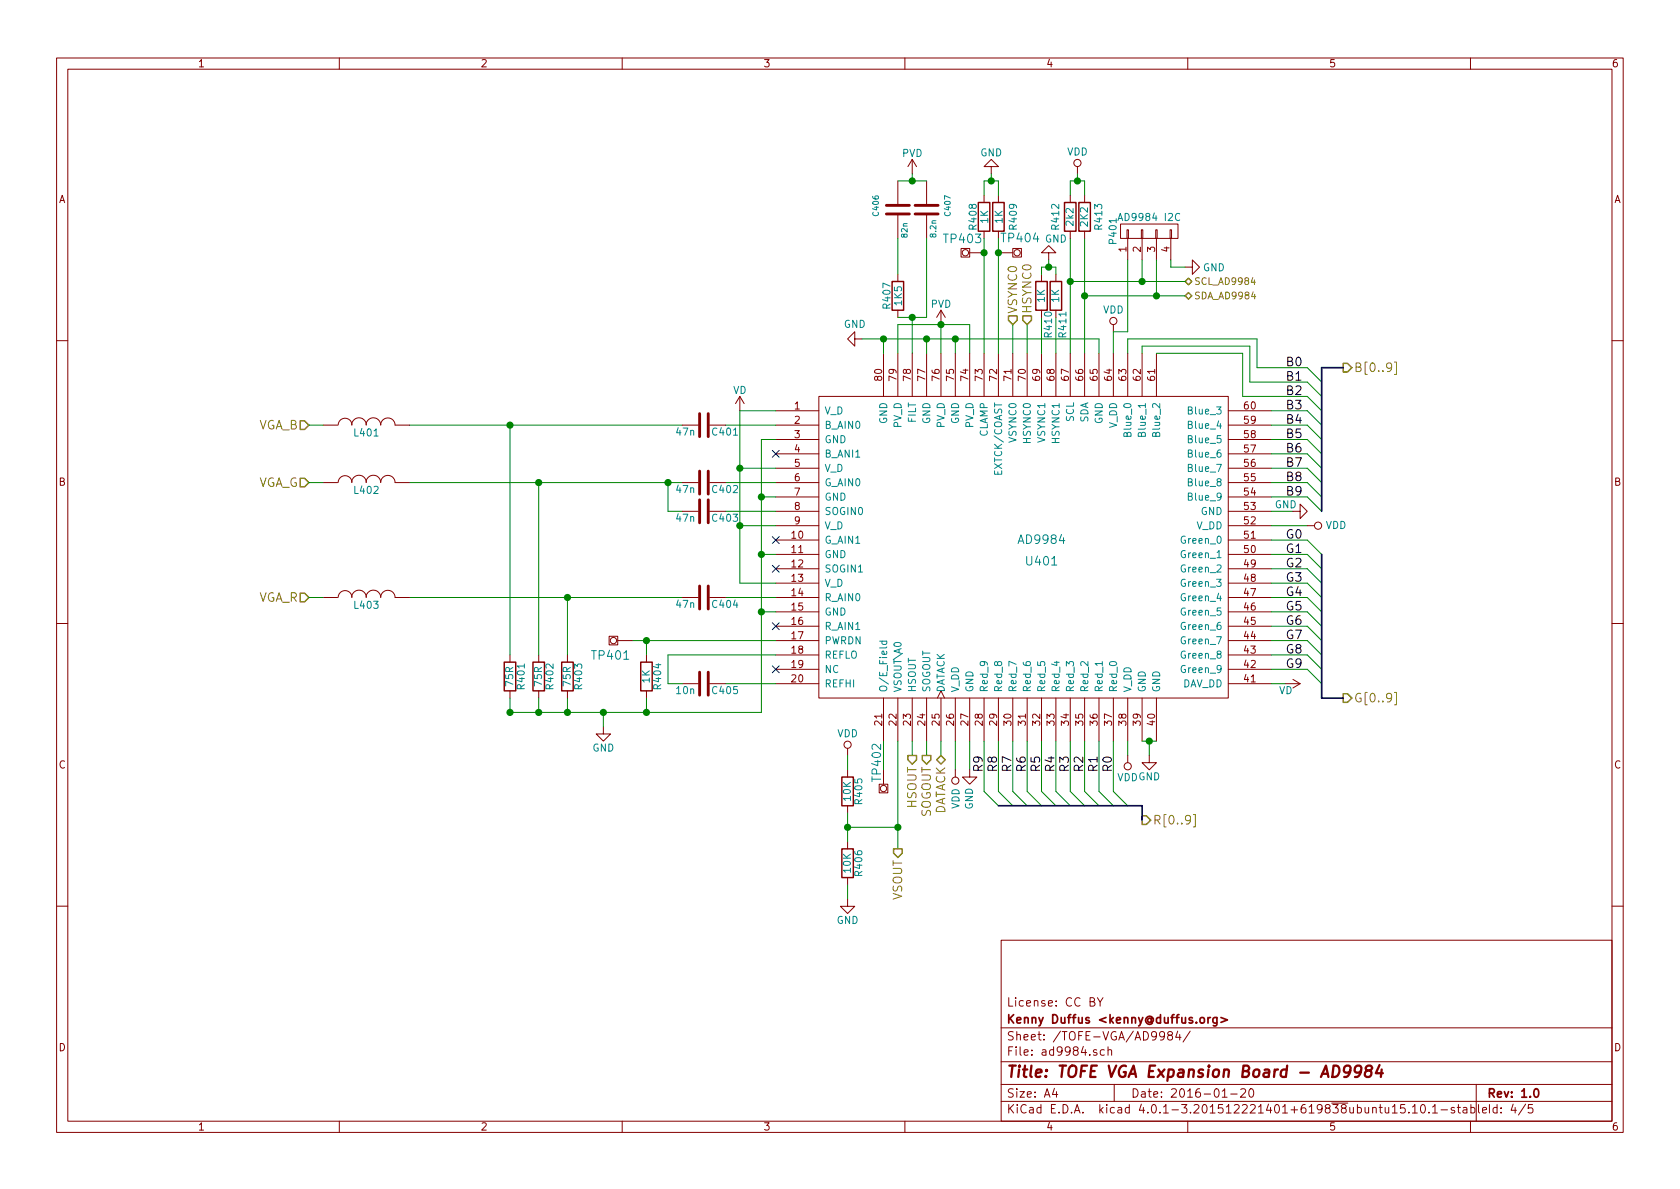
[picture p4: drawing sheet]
EESchema Schematic File Version 2
LIBS:power
LIBS:device
LIBS:transistors
LIBS:conn
LIBS:linear
LIBS:regul
LIBS:74xx
LIBS:cmos4000
LIBS:adc-dac
LIBS:memory
LIBS:xilinx
LIBS:TOFE
LIBS:EEPROM
LIBS:TOFE-VGA-cache
LIBS:analog-devices2
LIBS:vmodvga
LIBS:testpoint
LIBS:ad9984-power
LIBS:3-rca
EELAYER 25 0
EELAYER END
$Descr A4 11693 8268
encoding utf-8
Sheet 4 5
Title "TOFE VGA Expansion Board - AD9984"
Date "2016-01-20"
Rev "1.0"
Comp "Kenny Duffus <kenny@duffus.org>"
Comment1 "License: CC BY"
Comment2 ""
Comment3 ""
Comment4 ""
$EndDescr
$Comp
L AD9984 U401
U 1 1
P 7150 3800
F 0 "U401" H 7250 3700 60  0000 C CNN
F 1 "AD9984" H 7250 3850 60  0000 C CNN
F 2 "analog-devices2:analog-devices2-LQFP80" H 6350 4050 60  0001 C CNN
F 3 "~" H 6350 4050 60  0000 C CNN
	1    7150 3800
	1    0    0    -1  
$EndComp
$Comp
L C-RESCUE-vgaExp C406
U 1 1
P 6250 1450
F 0 "C406" V 6100 1400 40  0000 L CNN
F 1 "82n" V 6300 1250 40  0000 L CNN
F 2 "Resistors_SMD:R_0805_HandSoldering" H 6288 1300 30  0001 C CNN
F 3 "~" H 6250 1450 60  0000 C CNN
	1    6250 1450
	1    0    0    -1  
$EndComp
$Comp
L C-RESCUE-vgaExp C407
U 1 1
P 6450 1450
F 0 "C407" V 6600 1400 40  0000 L CNN
F 1 "8.2n" V 6500 1250 40  0000 L CNN
F 2 "Resistors_SMD:R_0805_HandSoldering" H 6488 1300 30  0001 C CNN
F 3 "~" H 6450 1450 60  0000 C CNN
	1    6450 1450
	1    0    0    -1  
$EndComp
NoConn ~ 5400 4650
Text Label 6850 5250 3    60   ~ 0
R9
Text Label 6950 5250 3    60   ~ 0
R8
Text Label 7050 5250 3    60   ~ 0
R7
Text Label 7150 5250 3    60   ~ 0
R6
Text Label 7250 5250 3    60   ~ 0
R5
Text Label 7350 5250 3    60   ~ 0
R4
Text Label 7450 5250 3    60   ~ 0
R3
Text Label 7550 5250 3    60   ~ 0
R2
Text Label 7650 5250 3    60   ~ 0
R1
Text Label 7750 5250 3    60   ~ 0
R0
Text Label 8950 2550 0    60   ~ 0
B0
Text Label 8950 2650 0    60   ~ 0
B1
Text Label 8950 2750 0    60   ~ 0
B2
Text Label 8950 2850 0    60   ~ 0
B3
Text Label 8950 2950 0    60   ~ 0
B4
Text Label 8950 3050 0    60   ~ 0
B5
Text Label 8950 3150 0    60   ~ 0
B6
Text Label 8950 3250 0    60   ~ 0
B7
Text Label 8950 3350 0    60   ~ 0
B8
Text Label 8950 3450 0    60   ~ 0
B9
Text Label 8950 3750 0    60   ~ 0
G0
Text Label 8950 3850 0    60   ~ 0
G1
Text Label 8950 3950 0    60   ~ 0
G2
Text Label 8950 4050 0    60   ~ 0
G3
Text Label 8950 4150 0    60   ~ 0
G4
Text Label 8950 4250 0    60   ~ 0
G5
Text Label 8950 4350 0    60   ~ 0
G6
Text Label 8950 4450 0    60   ~ 0
G7
Text Label 8950 4550 0    60   ~ 0
G8
Text Label 8950 4650 0    60   ~ 0
G9
Entry Wire Line
	9100 2550 9200 2650
Entry Wire Line
	9100 2650 9200 2750
Entry Wire Line
	9100 2750 9200 2850
Entry Wire Line
	9100 2850 9200 2950
Entry Wire Line
	9100 2950 9200 3050
Entry Wire Line
	9100 3050 9200 3150
Entry Wire Line
	9100 3150 9200 3250
Entry Wire Line
	9100 3250 9200 3350
Entry Wire Line
	9100 3350 9200 3450
Entry Wire Line
	9100 3450 9200 3550
Text HLabel 9350 2550 2    60   Output ~ 0
B[0..9]
Entry Wire Line
	9100 3750 9200 3850
Entry Wire Line
	9100 3850 9200 3950
Entry Wire Line
	9100 3950 9200 4050
Entry Wire Line
	9100 4050 9200 4150
Entry Wire Line
	9100 4150 9200 4250
Entry Wire Line
	9100 4250 9200 4350
Entry Wire Line
	9100 4350 9200 4450
Entry Wire Line
	9100 4450 9200 4550
Entry Wire Line
	9100 4550 9200 4650
Entry Wire Line
	9100 4650 9200 4750
Text HLabel 9350 4850 2    60   Output ~ 0
G[0..9]
Entry Wire Line
	6850 5500 6950 5600
Entry Wire Line
	6950 5500 7050 5600
Entry Wire Line
	7050 5500 7150 5600
Entry Wire Line
	7150 5500 7250 5600
Entry Wire Line
	7250 5500 7350 5600
Entry Wire Line
	7350 5500 7450 5600
Entry Wire Line
	7450 5500 7550 5600
Entry Wire Line
	7550 5500 7650 5600
Entry Wire Line
	7650 5500 7750 5600
Entry Wire Line
	7750 5500 7850 5600
Text HLabel 7950 5700 2    60   Output ~ 0
R[0..9]
$Comp
L GND #PWR022
U 1 1
P 4200 5050
F 0 "#PWR022" H 4200 4800 50  0001 C CNN
F 1 "GND" H 4200 4900 50  0000 C CNN
F 2 "" H 4200 5050 60  0000 C CNN
F 3 "" H 4200 5050 60  0000 C CNN
	1    4200 5050
	1    0    0    -1  
$EndComp
Wire Wire Line
	8050 2450 8650 2450
Wire Wire Line
	8650 2450 8650 2750
Wire Wire Line
	8650 2750 9100 2750
Wire Wire Line
	7950 2450 7950 2400
Wire Wire Line
	7950 2400 8700 2400
Wire Wire Line
	8700 2400 8700 2650
Wire Wire Line
	8700 2650 9100 2650
Wire Wire Line
	7850 2450 7850 2350
Wire Wire Line
	7850 2350 8750 2350
Wire Wire Line
	8750 2350 8750 2550
Wire Wire Line
	8750 2550 9100 2550
Wire Wire Line
	7450 1650 7450 2450
Wire Wire Line
	7550 1650 7550 2450
Wire Wire Line
	6150 2350 6150 2450
Wire Wire Line
	6450 2350 6450 2450
Wire Wire Line
	6650 2350 6650 2450
Wire Wire Line
	6250 2250 6250 2450
Wire Wire Line
	6550 2250 6550 2450
Wire Wire Line
	6750 2250 6750 2450
Wire Wire Line
	7650 2350 7650 2450
Wire Wire Line
	7750 2300 7750 2450
Wire Wire Line
	8850 3650 9100 3650
Wire Wire Line
	7750 5150 7750 5500
Wire Wire Line
	7650 5150 7650 5500
Wire Wire Line
	7550 5150 7550 5500
Wire Wire Line
	7450 5150 7450 5500
Wire Wire Line
	7350 5150 7350 5500
Wire Wire Line
	7250 5150 7250 5500
Wire Wire Line
	7150 5150 7150 5500
Wire Wire Line
	7050 5150 7050 5500
Wire Wire Line
	6950 5150 6950 5500
Wire Wire Line
	6850 5150 6850 5500
Wire Wire Line
	6550 5150 6550 5250
Wire Wire Line
	6450 5150 6450 5250
Wire Wire Line
	6350 5150 6350 5250
Wire Wire Line
	6250 5150 6250 5900
Wire Wire Line
	6750 5150 6750 5350
Wire Wire Line
	7850 5150 7850 5250
Wire Wire Line
	7950 5150 8050 5150
Wire Wire Line
	8000 5150 8000 5250
Connection ~ 8000 5150
Wire Wire Line
	5900 5750 6250 5750
Connection ~ 5900 5750
Wire Wire Line
	5050 2950 5400 2950
Wire Wire Line
	5150 2850 5400 2850
Wire Wire Line
	5300 3050 5400 3050
Wire Wire Line
	5050 3350 5400 3350
Wire Wire Line
	5050 3550 5400 3550
Wire Wire Line
	5050 4150 5400 4150
Wire Wire Line
	5150 3250 5400 3250
Wire Wire Line
	5300 3450 5400 3450
Wire Wire Line
	5150 3650 5400 3650
Wire Wire Line
	5300 3850 5400 3850
Wire Wire Line
	5150 4050 5400 4050
Wire Wire Line
	5300 4250 5400 4250
Wire Wire Line
	4400 4450 5400 4450
Wire Wire Line
	5050 4750 5400 4750
Wire Wire Line
	4500 4450 4500 4550
Connection ~ 4500 4450
Wire Wire Line
	2850 3350 4750 3350
Wire Wire Line
	8850 2850 9100 2850
Wire Wire Line
	8850 2950 9100 2950
Wire Wire Line
	8850 3050 9100 3050
Wire Wire Line
	8850 3150 9100 3150
Wire Wire Line
	8850 3250 9100 3250
Wire Wire Line
	8850 3350 9100 3350
Wire Wire Line
	8850 3450 9100 3450
Wire Wire Line
	8850 3750 9100 3750
Wire Wire Line
	8850 3850 9100 3850
Wire Wire Line
	8850 3950 9100 3950
Wire Wire Line
	8850 4050 9100 4050
Wire Wire Line
	8850 4150 9100 4150
Wire Wire Line
	8850 4250 9100 4250
Wire Wire Line
	8850 4350 9100 4350
Wire Wire Line
	8850 4450 9100 4450
Wire Wire Line
	8850 4550 9100 4550
Wire Wire Line
	8850 4650 9100 4650
Wire Wire Line
	6650 5150 6650 5350
Wire Wire Line
	8950 4750 8850 4750
Wire Wire Line
	8850 3550 9000 3550
Connection ~ 6250 5750
Wire Wire Line
	7250 2200 7250 2450
Wire Wire Line
	7350 2200 7350 2450
Wire Wire Line
	2850 4150 4750 4150
Wire Wire Line
	2850 2950 4750 2950
Wire Bus Line
	9200 3550 9200 2550
Wire Bus Line
	9200 2550 9350 2550
Wire Bus Line
	9200 3850 9200 4850
Wire Bus Line
	9200 4850 9350 4850
Wire Bus Line
	6950 5600 7950 5600
Wire Bus Line
	7950 5600 7950 5700
Text HLabel 2150 2950 0    60   Input ~ 0
VGA_B
Text HLabel 2150 3350 0    60   Input ~ 0
VGA_G
Text HLabel 2150 4150 0    60   Input ~ 0
VGA_R
$Comp
L VDD #PWR023
U 1 1
P 7500 1200
F 0 "#PWR023" H 7500 1050 50  0001 C CNN
F 1 "VDD" H 7500 1350 50  0000 C CNN
F 2 "" H 7500 1200 60  0000 C CNN
F 3 "" H 7500 1200 60  0000 C CNN
	1    7500 1200
	1    0    0    -1  
$EndComp
$Comp
L VDD #PWR024
U 1 1
P 7750 2300
F 0 "#PWR024" H 7750 2150 50  0001 C CNN
F 1 "VDD" H 7750 2450 50  0000 C CNN
F 2 "" H 7750 2300 60  0000 C CNN
F 3 "" H 7750 2300 60  0000 C CNN
	1    7750 2300
	1    0    0    -1  
$EndComp
$Comp
L VDD #PWR025
U 1 1
P 9100 3650
F 0 "#PWR025" H 9100 3500 50  0001 C CNN
F 1 "VDD" V 9100 3850 50  0000 C CNN
F 2 "" H 9100 3650 60  0000 C CNN
F 3 "" H 9100 3650 60  0000 C CNN
	1    9100 3650
	0    1    1    0   
$EndComp
$Comp
L VDD #PWR026
U 1 1
P 7850 5250
F 0 "#PWR026" H 7850 5100 50  0001 C CNN
F 1 "VDD" H 7850 5400 50  0000 C CNN
F 2 "" H 7850 5250 60  0000 C CNN
F 3 "" H 7850 5250 60  0000 C CNN
	1    7850 5250
	-1   0    0    1   
$EndComp
$Comp
L VDD #PWR027
U 1 1
P 6650 5350
F 0 "#PWR027" H 6650 5200 50  0001 C CNN
F 1 "VDD" V 6650 5550 50  0000 C CNN
F 2 "" H 6650 5350 60  0000 C CNN
F 3 "" H 6650 5350 60  0000 C CNN
	1    6650 5350
	-1   0    0    1   
$EndComp
$Comp
L VDD #PWR028
U 1 1
P 5900 5250
F 0 "#PWR028" H 5900 5100 50  0001 C CNN
F 1 "VDD" H 5900 5400 50  0000 C CNN
F 2 "" H 5900 5250 60  0000 C CNN
F 3 "" H 5900 5250 60  0000 C CNN
	1    5900 5250
	1    0    0    -1  
$EndComp
$Comp
L VD #PWR029
U 1 1
P 5150 2850
F 0 "#PWR029" H 5150 2700 50  0001 C CNN
F 1 "VD" H 5150 2990 50  0000 C CNN
F 2 "" H 5150 2850 60  0000 C CNN
F 3 "" H 5150 2850 60  0000 C CNN
	1    5150 2850
	1    0    0    -1  
$EndComp
Wire Wire Line
	5150 2850 5150 4050
Connection ~ 5150 3250
Connection ~ 5150 3650
Connection ~ 5300 4250
Connection ~ 5300 3850
Connection ~ 5300 3450
Wire Wire Line
	4200 5050 4200 4950
Connection ~ 4200 4950
$Comp
L R R405
U 1 1
P 5900 5500
F 0 "R405" V 5980 5500 50  0000 C CNN
F 1 "10K" V 5900 5500 50  0000 C CNN
F 2 "Resistors_SMD:R_0805_HandSoldering" V 5830 5500 30  0001 C CNN
F 3 "" H 5900 5500 30  0000 C CNN
	1    5900 5500
	1    0    0    -1  
$EndComp
$Comp
L R R406
U 1 1
P 5900 6000
F 0 "R406" V 5980 6000 50  0000 C CNN
F 1 "10K" V 5900 6000 50  0000 C CNN
F 2 "Resistors_SMD:R_0805_HandSoldering" V 5830 6000 30  0001 C CNN
F 3 "" H 5900 6000 30  0000 C CNN
	1    5900 6000
	1    0    0    -1  
$EndComp
Wire Wire Line
	5900 6150 5900 6250
$Comp
L GND #PWR030
U 1 1
P 5900 6250
F 0 "#PWR030" H 5900 6000 50  0001 C CNN
F 1 "GND" H 5900 6100 50  0000 C CNN
F 2 "" H 5900 6250 60  0000 C CNN
F 3 "" H 5900 6250 60  0000 C CNN
	1    5900 6250
	1    0    0    -1  
$EndComp
Wire Wire Line
	5900 5650 5900 5850
Wire Wire Line
	5900 5350 5900 5250
$Comp
L R R404
U 1 1
P 4500 4700
F 0 "R404" V 4580 4700 50  0000 C CNN
F 1 "1K" V 4500 4700 50  0000 C CNN
F 2 "Resistors_SMD:R_0805_HandSoldering" V 4430 4700 30  0001 C CNN
F 3 "" H 4500 4700 30  0000 C CNN
	1    4500 4700
	1    0    0    -1  
$EndComp
$Comp
L R R401
U 1 1
P 3550 4700
F 0 "R401" V 3630 4700 50  0000 C CNN
F 1 "75R" V 3550 4700 50  0000 C CNN
F 2 "Resistors_SMD:R_0805_HandSoldering" V 3480 4700 30  0001 C CNN
F 3 "" H 3550 4700 30  0000 C CNN
	1    3550 4700
	1    0    0    -1  
$EndComp
$Comp
L R R402
U 1 1
P 3750 4700
F 0 "R402" V 3830 4700 50  0000 C CNN
F 1 "75R" V 3750 4700 50  0000 C CNN
F 2 "Resistors_SMD:R_0805_HandSoldering" V 3680 4700 30  0001 C CNN
F 3 "" H 3750 4700 30  0000 C CNN
	1    3750 4700
	1    0    0    -1  
$EndComp
Wire Wire Line
	5300 4950 5300 3050
Wire Wire Line
	3550 4850 3550 4950
Connection ~ 3550 4950
Wire Wire Line
	3750 4850 3750 4950
Connection ~ 3750 4950
$Comp
L GND #PWR031
U 1 1
P 6750 5350
F 0 "#PWR031" H 6750 5100 50  0001 C CNN
F 1 "GND" V 6750 5150 50  0000 C CNN
F 2 "" H 6750 5350 60  0000 C CNN
F 3 "" H 6750 5350 60  0000 C CNN
	1    6750 5350
	1    0    0    -1  
$EndComp
$Comp
L GND #PWR032
U 1 1
P 8000 5250
F 0 "#PWR032" H 8000 5000 50  0001 C CNN
F 1 "GND" H 8000 5100 50  0000 C CNN
F 2 "" H 8000 5250 60  0000 C CNN
F 3 "" H 8000 5250 60  0000 C CNN
	1    8000 5250
	1    0    0    -1  
$EndComp
Text HLabel 6350 5250 3    60   Output ~ 0
HSOUT
Text HLabel 6450 5250 3    60   Output ~ 0
SOGOUT
Text HLabel 6550 5250 3    60   BiDi ~ 0
DATACK
$Comp
L PVD #PWR033
U 1 1
P 6550 2250
F 0 "#PWR033" H 6550 2100 50  0001 C CNN
F 1 "PVD" H 6550 2390 50  0000 C CNN
F 2 "" H 6550 2250 60  0000 C CNN
F 3 "" H 6550 2250 60  0000 C CNN
	1    6550 2250
	1    0    0    -1  
$EndComp
Wire Wire Line
	6250 2250 6750 2250
Connection ~ 6550 2250
Wire Wire Line
	6000 2350 7650 2350
Connection ~ 6450 2350
Connection ~ 6650 2350
Wire Wire Line
	7050 2450 7050 2250
Wire Wire Line
	7150 2450 7150 2250
$Comp
L GND #PWR034
U 1 1
P 6000 2350
F 0 "#PWR034" H 6000 2100 50  0001 C CNN
F 1 "GND" V 5900 2300 50  0000 C CNN
F 2 "" H 6000 2350 60  0000 C CNN
F 3 "" H 6000 2350 60  0000 C CNN
	1    6000 2350
	0    1    1    0   
$EndComp
Connection ~ 6150 2350
$Comp
L VD #PWR035
U 1 1
P 8950 4750
F 0 "#PWR035" H 8950 4600 50  0001 C CNN
F 1 "VD" V 9000 4750 50  0000 C CNN
F 2 "" H 8950 4750 60  0000 C CNN
F 3 "" H 8950 4750 60  0000 C CNN
	1    8950 4750
	0    1    1    0   
$EndComp
$Comp
L GND #PWR036
U 1 1
P 9000 3550
F 0 "#PWR036" H 9000 3300 50  0001 C CNN
F 1 "GND" V 9050 3600 50  0000 C CNN
F 2 "" H 9000 3550 60  0000 C CNN
F 3 "" H 9000 3550 60  0000 C CNN
	1    9000 3550
	0    -1   -1   0   
$EndComp
$Comp
L GND #PWR037
U 1 1
P 6900 1200
F 0 "#PWR037" H 6900 950 50  0001 C CNN
F 1 "GND" H 6900 1050 50  0000 C CNN
F 2 "" H 6900 1200 60  0000 C CNN
F 3 "" H 6900 1200 60  0000 C CNN
	1    6900 1200
	-1   0    0    1   
$EndComp
$Comp
L PVD #PWR038
U 1 1
P 6350 1200
F 0 "#PWR038" H 6350 1050 50  0001 C CNN
F 1 "PVD" H 6350 1340 50  0000 C CNN
F 2 "" H 6350 1200 60  0000 C CNN
F 3 "" H 6350 1200 60  0000 C CNN
	1    6350 1200
	1    0    0    -1  
$EndComp
Text HLabel 7050 2250 1    60   Input ~ 0
VSYNC0
Text HLabel 7150 2250 1    60   Input ~ 0
HSYNC0
$Comp
L R R412
U 1 1
P 7450 1500
F 0 "R412" V 7350 1500 50  0000 C CNN
F 1 "2k2" V 7450 1500 50  0000 C CNN
F 2 "Resistors_SMD:R_0805_HandSoldering" V 7380 1500 30  0001 C CNN
F 3 "" H 7450 1500 30  0000 C CNN
	1    7450 1500
	1    0    0    -1  
$EndComp
$Comp
L R R413
U 1 1
P 7550 1500
F 0 "R413" V 7650 1500 50  0000 C CNN
F 1 "2K2" V 7550 1500 50  0000 C CNN
F 2 "Resistors_SMD:R_0805_HandSoldering" V 7480 1500 30  0001 C CNN
F 3 "" H 7550 1500 30  0000 C CNN
	1    7550 1500
	1    0    0    -1  
$EndComp
Text HLabel 8250 2050 2    47   BiDi ~ 0
SDA_AD9984
Text HLabel 8250 1950 2    47   BiDi ~ 0
SCL_AD9984
Wire Wire Line
	7450 1950 8250 1950
Wire Wire Line
	7550 2050 8250 2050
Connection ~ 7550 2050
Connection ~ 7450 1950
Wire Wire Line
	7450 1350 7450 1250
Wire Wire Line
	7450 1250 7550 1250
Wire Wire Line
	7500 1250 7500 1200
Wire Wire Line
	7550 1250 7550 1350
Connection ~ 7500 1250
$Comp
L R R408
U 1 1
P 6850 1500
F 0 "R408" V 6930 1500 50  0000 C CNN
F 1 "1K" V 6850 1500 50  0000 C CNN
F 2 "Resistors_SMD:R_0805_HandSoldering" V 6780 1500 30  0001 C CNN
F 3 "" H 6850 1500 30  0000 C CNN
	1    6850 1500
	-1   0    0    1   
$EndComp
$Comp
L R R409
U 1 1
P 6950 1500
F 0 "R409" V 6850 1500 50  0000 C CNN
F 1 "1K" V 6950 1500 50  0000 C CNN
F 2 "Resistors_SMD:R_0805_HandSoldering" V 6880 1500 30  0001 C CNN
F 3 "" H 6950 1500 30  0000 C CNN
	1    6950 1500
	-1   0    0    1   
$EndComp
Wire Wire Line
	6850 1350 6850 1250
Wire Wire Line
	6850 1250 6950 1250
Wire Wire Line
	6900 1250 6900 1200
Wire Wire Line
	6950 1250 6950 1350
Connection ~ 6900 1250
Wire Wire Line
	6850 1650 6850 2450
Wire Wire Line
	6950 1650 6950 2450
$Comp
L R R407
U 1 1
P 6250 2050
F 0 "R407" V 6330 2050 50  0000 C CNN
F 1 "1K5" V 6250 2050 50  0000 C CNN
F 2 "Resistors_SMD:R_0805_HandSoldering" V 6180 2050 30  0001 C CNN
F 3 "" H 6250 2050 30  0000 C CNN
	1    6250 2050
	-1   0    0    1   
$EndComp
Wire Wire Line
	6350 2450 6350 2200
Wire Wire Line
	6450 2200 6250 2200
Wire Wire Line
	6450 1650 6450 2200
Connection ~ 6350 2200
Wire Wire Line
	6250 1650 6250 1900
Wire Wire Line
	6250 1250 6450 1250
Wire Wire Line
	6350 1250 6350 1200
Connection ~ 6350 1250
$Comp
L INDUCTOR L401
U 1 1
P 2550 2950
F 0 "L401" V 2500 2950 50  0000 C CNN
F 1 "FERRITE" V 2650 2950 50  0001 C CNN
F 2 "Resistors_SMD:R_0805_HandSoldering" H 2550 2950 60  0001 C CNN
F 3 "" H 2550 2950 60  0000 C CNN
	1    2550 2950
	0    -1   -1   0   
$EndComp
$Comp
L INDUCTOR L403
U 1 1
P 2550 4150
F 0 "L403" V 2500 4150 50  0000 C CNN
F 1 "FERRITE" V 2650 4150 50  0001 C CNN
F 2 "Resistors_SMD:R_0805_HandSoldering" H 2550 4150 60  0001 C CNN
F 3 "" H 2550 4150 60  0000 C CNN
	1    2550 4150
	0    -1   -1   0   
$EndComp
$Comp
L INDUCTOR L402
U 1 1
P 2550 3350
F 0 "L402" V 2500 3350 50  0000 C CNN
F 1 "FERRITE" V 2650 3350 50  0001 C CNN
F 2 "Resistors_SMD:R_0805_HandSoldering" H 2550 3350 60  0001 C CNN
F 3 "" H 2550 3350 60  0000 C CNN
	1    2550 3350
	0    -1   -1   0   
$EndComp
Wire Wire Line
	2150 2950 2250 2950
Wire Wire Line
	2250 3350 2150 3350
Wire Wire Line
	2150 4150 2250 4150
Text HLabel 6250 5900 3    60   Output ~ 0
VSOUT
$Comp
L TESTPOINT TP402
U 1 1
P 6150 5350
F 0 "TP402" V 6200 5300 60  0000 C CNN
F 1 "TESTPOINT" H 6150 5300 60  0001 C CNN
F 2 "SMD_Packages:1Pin" H 6150 5350 60  0001 C CNN
F 3 "" H 6150 5350 60  0000 C CNN
	1    6150 5350
	-1   0    0    1   
$EndComp
$Comp
L TESTPOINT TP401
U 1 1
P 4400 4450
F 0 "TP401" V 4300 4600 60  0000 C CNN
F 1 "TESTPOINT" H 4400 4400 60  0001 C CNN
F 2 "SMD_Packages:1Pin" H 4400 4450 60  0001 C CNN
F 3 "" H 4400 4450 60  0000 C CNN
	1    4400 4450
	0    -1   -1   0   
$EndComp
Wire Wire Line
	6150 5350 6150 5150
$Comp
L TESTPOINT TP404
U 1 1
P 6950 1750
F 0 "TP404" V 6850 1900 60  0000 C CNN
F 1 "TESTPOINT" H 6950 1700 60  0001 C CNN
F 2 "SMD_Packages:1Pin" H 6950 1750 60  0001 C CNN
F 3 "" H 6950 1750 60  0000 C CNN
	1    6950 1750
	0    1    1    0   
$EndComp
$Comp
L TESTPOINT TP403
U 1 1
P 6850 1750
F 0 "TP403" V 6950 1900 60  0000 C CNN
F 1 "TESTPOINT" H 6850 1700 60  0001 C CNN
F 2 "SMD_Packages:1Pin" H 6850 1750 60  0001 C CNN
F 3 "" H 6850 1750 60  0000 C CNN
	1    6850 1750
	0    -1   -1   0   
$EndComp
Connection ~ 6850 1750
Connection ~ 6950 1750
$Comp
L R R410
U 1 1
P 7250 2050
F 0 "R410" V 7300 1850 50  0000 C CNN
F 1 "1K" V 7250 2050 50  0000 C CNN
F 2 "Resistors_SMD:R_0805_HandSoldering" V 7180 2050 30  0001 C CNN
F 3 "" H 7250 2050 30  0000 C CNN
	1    7250 2050
	1    0    0    -1  
$EndComp
$Comp
L R R411
U 1 1
P 7350 2050
F 0 "R411" V 7400 1850 50  0000 C CNN
F 1 "1K" V 7350 2050 50  0000 C CNN
F 2 "Resistors_SMD:R_0805_HandSoldering" V 7280 2050 30  0001 C CNN
F 3 "" H 7350 2050 30  0000 C CNN
	1    7350 2050
	1    0    0    -1  
$EndComp
$Comp
L GND #PWR039
U 1 1
P 7300 1800
F 0 "#PWR039" H 7300 1550 50  0001 C CNN
F 1 "GND" H 7250 1650 50  0000 C CNN
F 2 "" H 7300 1800 60  0000 C CNN
F 3 "" H 7300 1800 60  0000 C CNN
	1    7300 1800
	-1   0    0    1   
$EndComp
Wire Wire Line
	7250 1900 7250 1850
Wire Wire Line
	7250 1850 7350 1850
Wire Wire Line
	7300 1850 7300 1800
Wire Wire Line
	7350 1850 7350 1900
Connection ~ 7300 1850
$Comp
L C C405
U 1 1
P 4900 4750
F 0 "C405" V 4950 4800 50  0000 L CNN
F 1 "10n" V 4950 4550 50  0000 L CNN
F 2 "Resistors_SMD:R_0805_HandSoldering" H 4938 4600 30  0001 C CNN
F 3 "" H 4900 4750 60  0000 C CNN
	1    4900 4750
	0    1    1    0   
$EndComp
$Comp
L C C404
U 1 1
P 4900 4150
F 0 "C404" V 4950 4200 50  0000 L CNN
F 1 "47n" V 4950 3950 50  0000 L CNN
F 2 "Resistors_SMD:R_0805_HandSoldering" H 4938 4000 30  0001 C CNN
F 3 "" H 4900 4150 60  0000 C CNN
	1    4900 4150
	0    1    1    0   
$EndComp
$Comp
L C C402
U 1 1
P 4900 3350
F 0 "C402" V 4950 3400 50  0000 L CNN
F 1 "47n" V 4950 3150 50  0000 L CNN
F 2 "Resistors_SMD:R_0805_HandSoldering" H 4938 3200 30  0001 C CNN
F 3 "" H 4900 3350 60  0000 C CNN
	1    4900 3350
	0    1    1    0   
$EndComp
$Comp
L C C401
U 1 1
P 4900 2950
F 0 "C401" V 4950 3000 50  0000 L CNN
F 1 "47n" V 4950 2750 50  0000 L CNN
F 2 "Resistors_SMD:R_0805_HandSoldering" H 4938 2800 30  0001 C CNN
F 3 "" H 4900 2950 60  0000 C CNN
	1    4900 2950
	0    1    1    0   
$EndComp
Wire Wire Line
	4650 4550 5400 4550
$Comp
L R R403
U 1 1
P 3950 4700
F 0 "R403" V 4030 4700 50  0000 C CNN
F 1 "75R" V 3950 4700 50  0000 C CNN
F 2 "Resistors_SMD:R_0805_HandSoldering" V 3880 4700 30  0001 C CNN
F 3 "" H 3950 4700 30  0000 C CNN
	1    3950 4700
	1    0    0    -1  
$EndComp
Wire Wire Line
	4750 3550 4650 3550
Wire Wire Line
	4650 3550 4650 3350
Connection ~ 4650 3350
Wire Wire Line
	3950 4850 3950 4950
Connection ~ 3950 4950
Wire Wire Line
	4650 4550 4650 4750
Wire Wire Line
	4650 4750 4750 4750
Wire Wire Line
	4500 4850 4500 4950
Connection ~ 4500 4950
$Comp
L CONN_01X04 P401
U 1 1
P 8000 1600
F 0 "P401" H 8000 1850 50  0000 C CNN
F 1 "AD9984 I2C" V 8100 1600 50  0000 C CNN
F 2 "CON-SMD-2.54:HARWIN-M20-87-4x1" H 8000 1600 50  0001 C CNN
F 3 "" H 8000 1600 50  0000 C CNN
	1    8000 1600
	0    -1   -1   0   
$EndComp
$Comp
L GND #PWR040
U 1 1
P 8250 1850
F 0 "#PWR040" H 8250 1600 50  0001 C CNN
F 1 "GND" V 8250 1650 50  0000 C CNN
F 2 "" H 8250 1850 50  0000 C CNN
F 3 "" H 8250 1850 50  0000 C CNN
	1    8250 1850
	0    -1   -1   0   
$EndComp
Wire Wire Line
	7850 1800 7850 2300
Wire Wire Line
	7850 2300 7750 2300
Wire Wire Line
	8150 1800 8150 1850
Wire Wire Line
	8150 1850 8250 1850
Wire Wire Line
	7950 1800 7950 1950
Connection ~ 7950 1950
Wire Wire Line
	8050 1800 8050 2050
Connection ~ 8050 2050
$Comp
L C C403
U 1 1
P 4900 3550
F 0 "C403" V 4950 3600 50  0000 L CNN
F 1 "47n" V 4950 3350 50  0000 L CNN
F 2 "Resistors_SMD:R_0805_HandSoldering" H 4938 3400 30  0001 C CNN
F 3 "" H 4900 3550 60  0000 C CNN
	1    4900 3550
	0    1    1    0   
$EndComp
Wire Wire Line
	3550 4950 5300 4950
Wire Wire Line
	3950 4550 3950 4150
Connection ~ 3950 4150
Wire Wire Line
	3750 4550 3750 3350
Connection ~ 3750 3350
Wire Wire Line
	3550 4550 3550 2950
Connection ~ 3550 2950
NoConn ~ 5400 3150
NoConn ~ 5400 3750
NoConn ~ 5400 3950
NoConn ~ 5400 4350
$EndSCHEMATC
